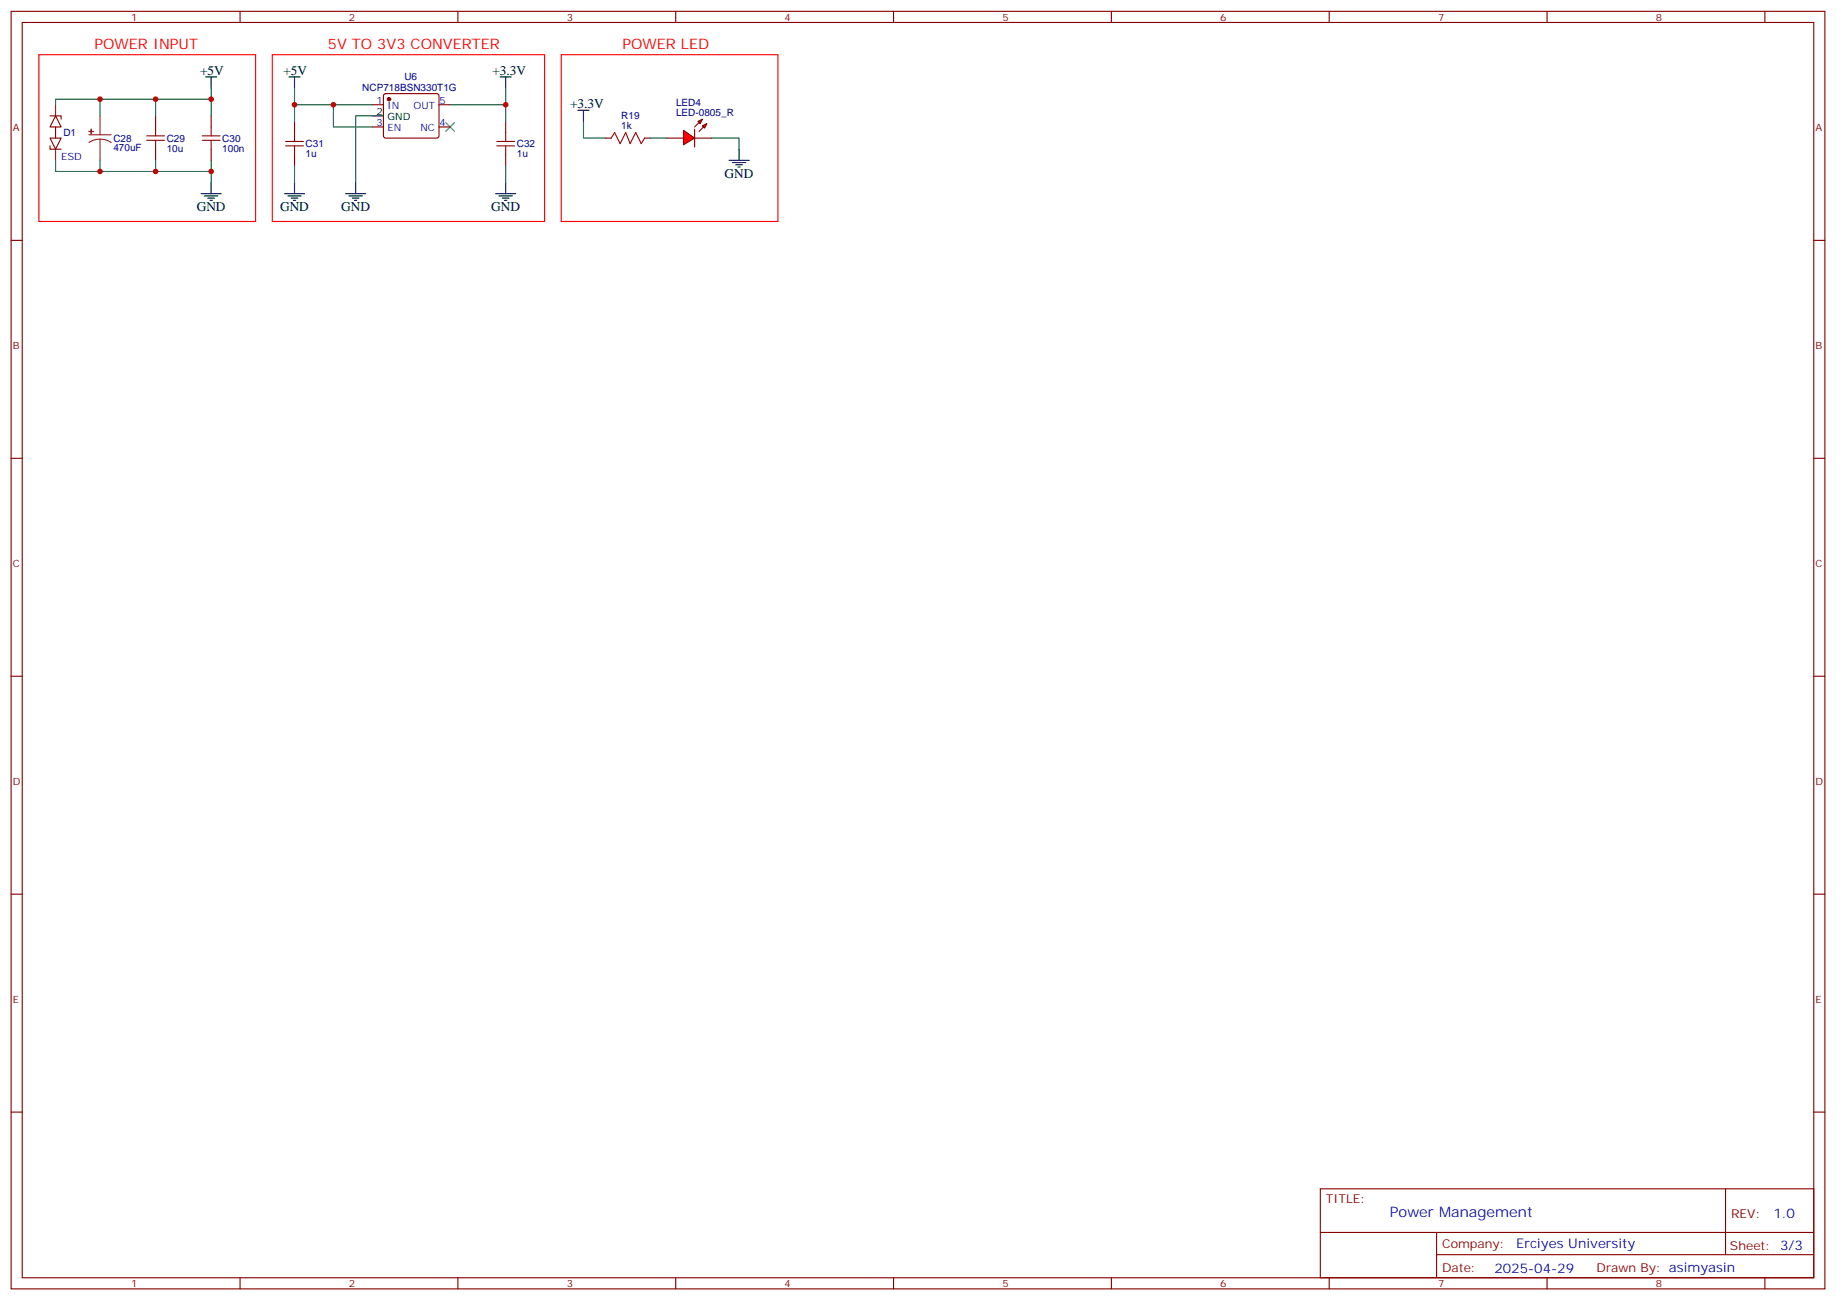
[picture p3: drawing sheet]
<svg xmlns="http://www.w3.org/2000/svg" width="583mm" height="412mm" viewBox="0 0 583 412" stroke-linecap="round" stroke-linejoin="round" font-family="sans-serif">
<g fill="none" stroke="#870000" stroke-width=".35">
<path d="M3.5 3.6h575.8v405.3h-575.8zM7.1 7.1h568.6v398.3h-568.6zM76.2 3.6v3.5M145.3 3.6v3.5M214.5 3.6v3.5M283.6 3.6v3.5M352.8 3.6v3.5M421.9 3.6v3.5M491.1 3.6v3.5M560.2 3.6v3.5M15.9 36.8h3.5v1M17.6 36.8l1.8 3.5h-3.5z"/>
<path d="M49.4 36.8v3.5M67 36.8v3.5M93.5 38.5v3.6M160.5 38.5v3.6M15.9 43.8h3.5l-1.8 3.5zM15.9 46.3v1h3.5M17.6 40.3v3.5M49.4 47.3v3.6M67 47.3v3.6M93.5 49.1v3.5M160.5 49.1v3.5M192.3 43.8h1.7"/>
<path d="M204.6 43.8h1.8M3.5 76.3h3.6M575.7 76.3h3.6M3.5 145.4h3.6M575.7 145.4h3.6M3.5 214.6h3.6M575.7 214.6h3.6M3.5 283.7h3.6M575.7 283.7h3.6M3.5 352.8h3.6M575.7 352.8h3.6M419.1 377.2h156.6v28.2h-156.6z"/>
<path d="M547.7 377.2v20.9M419.1 391h156.5M456 398.1h119.6M456 391v14.1M76.2 405.4v3.5M145.3 405.4v3.5M214.5 405.4v3.5M283.6 405.4v3.5M352.8 405.4v3.5M421.9 405.4v3.5M491.1 405.4v3.5M560.2 405.4v3.5"/>
</g>
<path d="M12.3 17.4h68.8v52.9h-68.8zM86.4 17.4h86.5v52.9h-86.5zM178.2 17.4h68.7v52.9h-68.7z" fill="none" stroke="#f00" stroke-width=".35"/>
<g fill="none" stroke="#008700" stroke-width=".35">
<path d="M17.6 33.2v-1.7h14.1v5.3M67 27.9v3.6h-35.3M93.5 27.9v5.3h12.3M93.5 33.2v5.3M118.2 36.8h-5.3v21.1M118.2 33.2h-12.4v7.1h12.4M160.5 27.9v5.3h-17.6M160.5 33.2v5.3M185.2 38.5v5.3h7.1M17.6 50.9v3.5h14.1v-3.5M67 50.9v3.5h-35.3M67 54.4v3.5"/>
<path d="M93.5 52.6v5.3M160.5 52.6v5.3M206.4 43.8h5.3M225.8 43.8h8.8v3.5"/>
</g>
<g fill="none" stroke="#000" stroke-width=".35">
<path d="M65.3 24.4h3.5M67 24.4v3.5M91.7 24.4h3.5M93.5 24.4v3.5M158.7 24.4h3.6M160.5 24.4v3.5M183.4 35h3.6M185.2 35v3.5M67 57.9v3.6M93.5 57.9v3.6M112.9 57.9v3.6M160.5 57.9v3.6"/>
<path d="M231.4 50.9h6.4M232.5 51.6h4.2M233.5 52.3h2.2M234.2 53h.7M234.6 47.3v3.6M63.9 61.5h6.3M64.9 62.2h4.2M66 62.9h2.1M66.7 63.6h.7M90.3 61.5h6.4M91.4 62.2h4.2M92.4 62.9h2.1"/>
<path d="M93.1 63.6h.7M109.7 61.5h6.4M110.8 62.2h4.2M111.8 62.9h2.1M112.5 63.6h.7M157.3 61.5h6.4M158.4 62.2h4.2M159.5 62.9h2.1M160.2 63.6h.7"/>
</g>
<path d="M141.5 38.9l2.8 2.8M144.3 38.9l-2.8 2.8" fill="none" stroke="#3c3" stroke-width=".35"/>
<path d="M17.6 33.2v3.6M31.7 36.8v6M17.6 47.3v3.6M28.2 42.8h7.1M31.7 44.2l1.9 .2 1.7 .8M31.7 44.2l-1.8 .2-1.7 .8M31.7 44.2v6.7" fill="none" stroke="#8c2424" stroke-width=".35"/>
<g fill="#8c2424" stroke="#8c2424" stroke-width=".35">
<path d="M28.2 41.7h1.4z"/>
<path d="M28.9 41l.1 1.4z"/>
</g>
<g fill="none" stroke="#a10000" stroke-width=".35">
<path d="M46.6 44.5h5.6M46.6 43.1h5.6M49.4 40.3v2.8M49.4 44.5v2.8M64.2 44.5h5.6M64.2 43.1h5.6M67 40.3v2.8M67 44.5v2.8M90.7 46.3h5.6M90.7 44.9h5.6M93.5 42.1v2.8M93.5 46.3v2.8"/>
<path d="M157.7 46.3h5.6M157.7 44.9h5.6M160.5 42.1v2.8M160.5 46.3v2.8M194 43.8l1.1-1.7 1.7 3.5 1.8-3.5 1.4 3.5 1.8-3.5 1.8 3.5 1-1.8"/>
</g>
<g fill="#f00" stroke="#870000" stroke-width=".35">
<path d="M217 41.3l3.5 2.5-3.5 2.1z"/>
<path d="M220.5 41v5.6z"/>
</g>
<g fill="#870000" stroke="#870000" stroke-width=".35">
<path d="M220.5 40.3l1.4-1.4z"/>
<path d="M223.3 40.3l-1.4 1.4z"/>
</g>
<g fill="#f00" stroke="#870000" stroke-width=".35">
<path d="M221.5 38.5l1.5-.7-.8 1.4z"/>
<path d="M223 39.9l1.4-.7-.7 1.4z"/>
</g>
<path d="M118.2 33.2h3.5M121.9 29.9l.5-.2h16.2l.5 .2 .2 .5v12.7l-.2 .5-.5 .2h-16.2l-.5-.2-.2-.5v-12.7zM139.3 33.2h3.6M118.2 40.3h3.5M139.3 40.3h3.6M211.7 43.8h5.3M220.5 43.8h5.3" fill="none" stroke="#870000" stroke-width=".35"/>
<circle cx="123.5" cy="31.5" r=".53" fill="#870000" stroke="#870000" stroke-width=".35"/>
<path d="M118.2 36.8h3.5" fill="none" stroke="#000" stroke-width=".35"/>
<path d="M49.4 31.5v5.3M67 31.5v5.3M49.4 50.9v3.5" fill="none" stroke="#008700" stroke-width=".35"/>
<g fill="#c00">
<circle cx="105.8" cy="33.2" r=".88"/>
<circle cx="93.5" cy="33.2" r=".88"/>
<circle cx="160.5" cy="33.2" r=".88"/>
<circle cx="67" cy="54.4" r=".88"/>
<circle cx="31.8" cy="31.5" r=".88"/>
<circle cx="31.8" cy="54.4" r=".88"/>
<circle cx="49.4" cy="54.4" r=".88"/>
<circle cx="49.4" cy="31.5" r=".88"/>
<circle cx="67" cy="31.5" r=".88"/>
</g>
<g font-size="4.6" fill="#f00">
<text x="30" y="15.6">POWER INPUT</text>
<text x="104.1" y="15.6">5V TO 3V3 CONVERTER</text>
<text x="197.6" y="15.6">POWER LED</text>
</g>
<text font-size="4.6" fill="#00f" x="441.2" y="386.2">Power Management</text>
<g font-size="4.2">
<text x="63.5" y="23.7">+5V</text>
<text x="90" y="23.7">+5V</text>
<text x="156.3" y="23.7">+3.3V</text>
<text x="181" y="34.3">+3.3V</text>
<text x="230" y="56.5">GND</text>
<text x="62.4" y="67.1">GND</text>
<text x="88.9" y="67.1">GND</text>
<text x="108.3" y="67.1">GND</text>
<text x="155.9" y="67.1">GND</text>
</g>
<g font-size="4.2" fill="#00f">
<text x="562.9" y="386.5">1.0</text>
<text x="481.3" y="396">Erciyes University</text>
<text x="474.4" y="403.8">2025-04-29</text>
</g>
<g font-size="3.9" fill="#800">
<text x="420.9" y="381.8">TITLE:</text>
<text x="549.5" y="386.5">REV:</text>
<text x="457.8" y="396">Company:</text>
<text x="549.1" y="396.6">Sheet: 3/3</text>
<text x="457.8" y="403.6">Date:</text>
<text x="506.8" y="403.7">Drawn By: asimyasin</text>
</g>
<g font-size="3.2" fill="#800">
<text x="41.6" y="6.6">1</text>
<text x="110.8" y="6.6">2</text>
<text x="179.9" y="6.6">3</text>
<text x="249.1" y="6.6">4</text>
<text x="318.2" y="6.6">5</text>
<text x="387.3" y="6.6">6</text>
<text x="456.5" y="6.6">7</text>
<text x="525.6" y="6.6">8</text>
<text x="4.1" y="41.7">A</text>
<text x="576.3" y="41.7">A</text>
<text x="4.1" y="110.8">B</text>
<text x="576.3" y="110.8">B</text>
<text x="4.1" y="180">C</text>
<text x="576.3" y="180">C</text>
<text x="4.1" y="249.1">D</text>
<text x="576.3" y="249.1">D</text>
<text x="4.1" y="318.3">E</text>
<text x="576.3" y="318.3">E</text>
<text x="41.6" y="408.4">1</text>
<text x="110.8" y="408.4">2</text>
<text x="179.9" y="408.4">3</text>
<text x="249.1" y="408.4">4</text>
<text x="318.2" y="408.4">5</text>
<text x="387.3" y="408.4">6</text>
<text x="456.5" y="408.4">7</text>
<text x="525.6" y="408.4">8</text>
</g>
<g font-size="3.2" fill="#000080">
<text x="115" y="29">NCP718BSN330T1G</text>
<text x="128.4" y="25.4">U6</text>
<text x="214.6" y="33.6">LED4</text>
<text x="197.2" y="41">1k</text>
<text x="197.2" y="37.9">R19</text>
<text x="214.6" y="36.8">LED-0805_R</text>
<text x="20.1" y="43.2">D1</text>
<text x="36" y="47.9">470uF</text>
<text x="36" y="45">C28</text>
<text x="52.9" y="44.9">C29</text>
<text x="70.6" y="44.9">C30</text>
<text x="97" y="46.7">C31</text>
<text x="164" y="46.7">C32</text>
<text x="52.9" y="48.1">10u</text>
<text x="70.6" y="48.1">100n</text>
<text x="97" y="49.9">1u</text>
<text x="164" y="49.9">1u</text>
</g>
<g font-size="3.2" fill="#00f">
<text x="119.5" y="32.9">1</text>
<text x="123" y="34.6">IN</text>
<text x="131.3" y="34.6">OUT</text>
<text x="139.5" y="32.9">5</text>
<text x="119.5" y="39.9">3</text>
<text x="123" y="41.7">EN</text>
<text x="133.5" y="41.7">NC</text>
<text x="139.5" y="39.9">4</text>
<text x="19.4" y="50.9">ESD</text>
</g>
<g font-size="3.2">
<text x="119.5" y="36.4">2</text>
<text x="123" y="38.2">GND</text>
</g>
</svg>
